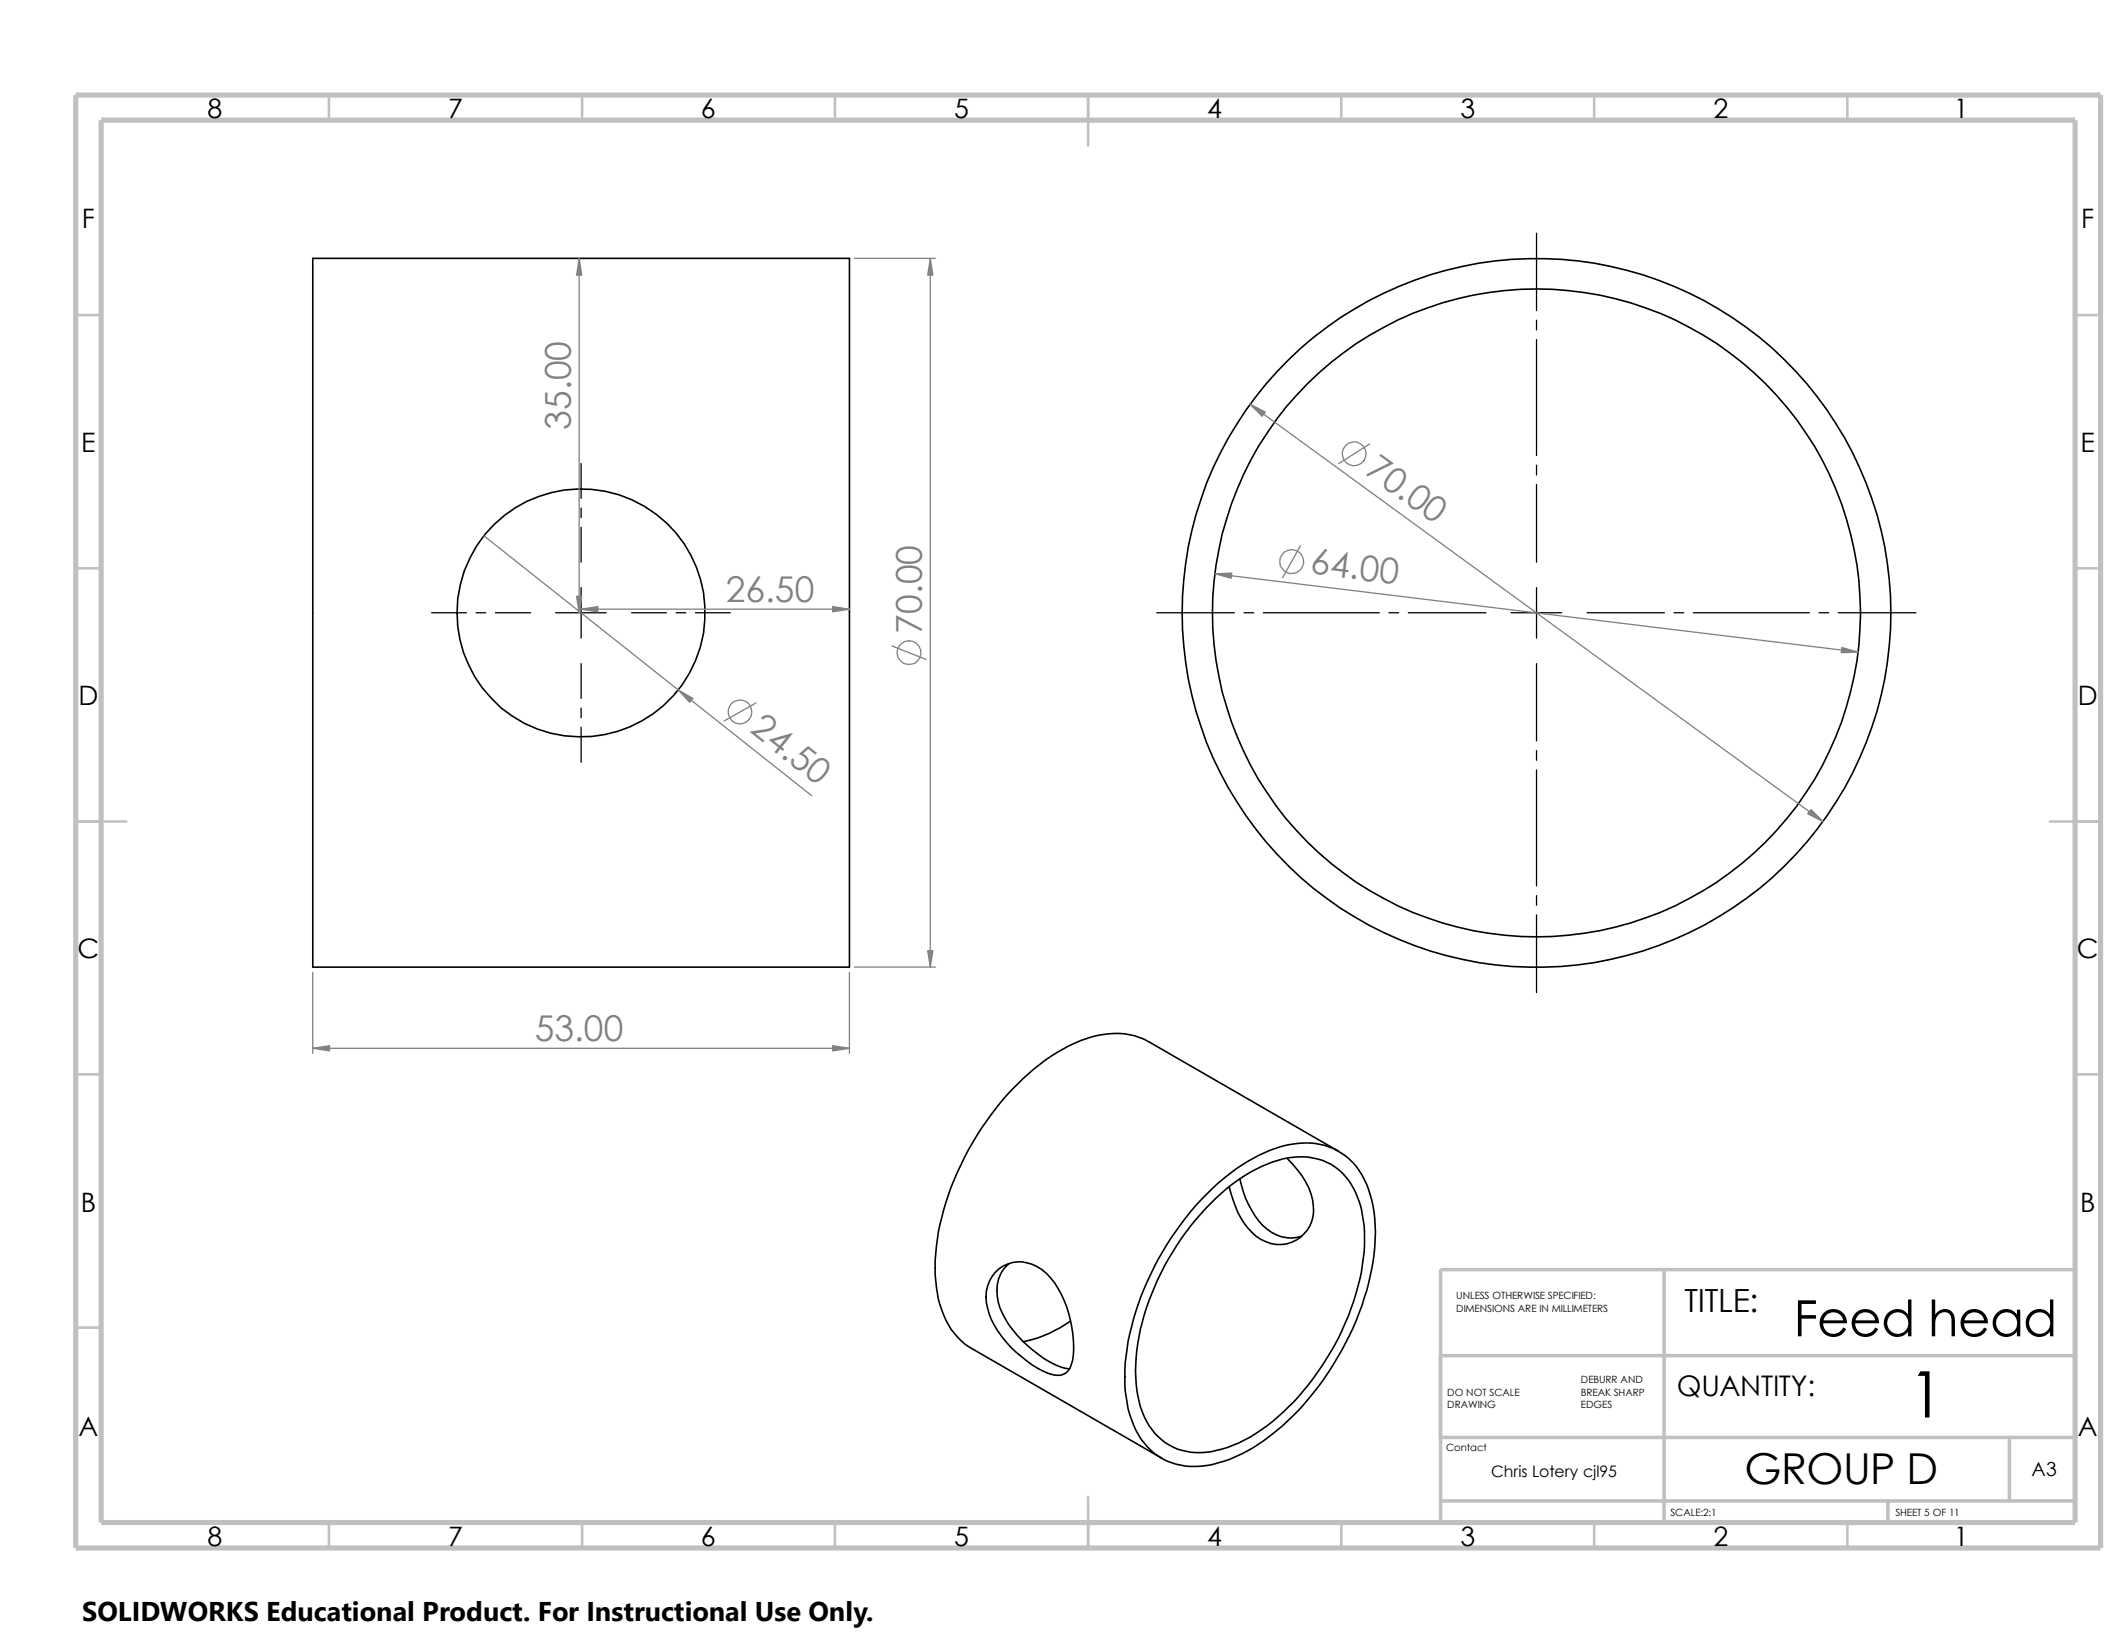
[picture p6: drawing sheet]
<svg xmlns="http://www.w3.org/2000/svg" width="279mm" height="216mm" viewBox="0 0 279 216" stroke-linecap="round" stroke-linejoin="round" font-family="sans-serif">
<g fill="none" stroke="#c0c0c0" stroke-width=".34">
<path d="M43.2 12.5v3.3M76.5 12.5v3.3M109.7 12.5v3.3M143 12.5v6.6M176.3 12.5v3.3M209.5 12.5v3.3M242.8 12.5v3.3M9.9 41.4h3.4M272.7 41.4h3.4M9.9 74.7h3.4M272.7 74.7h3.4M9.9 107.9h6.7"/>
<path d="M269.4 107.9h6.7M9.9 141.2h3.4M272.7 141.2h3.4M9.9 174.5h3.4M143 196.7v6.7M43.2 200.1v3.3M76.5 200.1v3.3M109.7 200.1v3.3M176.3 200.1v3.3M209.5 200.1v3.3M242.8 200.1v3.3"/>
</g>
<path d="M189.3 178.1h83.4M218.7 166.8v33.3M272.7 166.8h-83.4v33.3M189.3 188.9h83.4M189.3 197.2h83.4M248.1 197.2v2.9M264.1 188.8v8.4" fill="none" stroke="#c0c0c0" stroke-width=".47"/>
<path d="M9.9 12.5h266.2v190.9h-266.2zM13.3 15.8h259.4v184.3h-259.4z" fill="none" stroke="#c0c0c0" stroke-width=".68" stroke-linecap="butt"/>
<g fill="none" stroke="#000" stroke-width=".21">
<path d="M41.1 34h70.5v93.1h-70.5zM157.9 157.6a24.2 24.2 0 0 1 10.6-7 9.2 9.2 0 0 1 8.8 1.7 11.8 11.8 0 0 1 3.4 7.9 29.7 29.7 0 0 1-2.5 13.4 37.4 37.4 0 0 1-12 15.6 16.3 16.3 0 0 1-9.7 3.5 8.3 8.3 0 0 1-7.5-5.5 17.8 17.8 0 0 1-.9-10 38.4 38.4 0 0 1 9.8-19.6zM159.9 157.4a19.4 19.4 0 0 1 9.4-5.3 7.8 7.8 0 0 1 8.9 4.7 16.4 16.4 0 0 1 .8 9.5 34.6 34.6 0 0 1-12.5 21.1 16.3 16.3 0 0 1-8.6 3.5 7.7 7.7 0 0 1-7.8-5.4 19.7 19.7 0 0 1 0-11.7 35.4 35.4 0 0 1 9.8-16.4zM162.9 154.9a12.1 12.1 0 0 0 3.6 6.6 4.7 4.7 0 0 0 4.6 .9M169.2 152.2a11.2 11.2 0 0 1 3.3 5.5 4.6 4.6 0 0 1-1.9 5.1 4.6 4.6 0 0 1-5.5-.4 10.7 10.7 0 0 1-3.3-5.6l-.3-.8M175.9 151.3l-24.9-14.4a9.4 9.4 0 0 0-7.4-.7 24.2 24.2 0 0 0-10.6 7 38.2 38.2 0 0 0-9.8 19.7 18.9 18.9 0 0 0 .6 9.3 9.1 9.1 0 0 0 3.9 5l25 14.4M130.8 167.2a4.5 4.5 0 0 1 6.1-.4 11.4 11.4 0 0 1 3.8 6.7 12 12 0 0 1 .1 5.8 1.93 1.93 0 0 1-2.8 1.3 14.9 14.9 0 0 1-8-7.9 5.2 5.2 0 0 1 .8-5.5zM132.6 166.1a4.7 4.7 0 0 0-1.4 5 13.5 13.5 0 0 0 5.2 6.8 8.2 8.2 0 0 0 4.1 2M140.7 173.6a16.1 16.1 0 0 1-6.2 2.7"/>
<circle cx="76.4" cy="80.5" r="16.3"/>
<circle cx="201.9" cy="80.5" r="42.6"/>
<circle cx="201.9" cy="80.5" r="46.6"/>
</g>
<g fill="none" stroke="#000" stroke-width=".17">
<path d="M201.9 30.6v10.2M201.9 42.1v1.2M201.9 44.6v15.3M76.4 60.9v4.6M76.4 66.8v1.2M76.4 69.3v4.6M76.4 77.2v6.7M201.9 61.1v1.3M201.9 63.7v10.2M201.9 77.2v6.7M56.7 80.5h4.6M62.6 80.5h1.2"/>
<path d="M65.1 80.5h4.6M73 80.5h6.7M76.4 87.2v4.6M76.4 93v1.3M76.4 95.6v4.6M83 80.5h4.6M88.9 80.5h1.2M91.4 80.5h4.6M152 80.5h10.2M163.5 80.5h1.3M166 80.5h15.3M182.5 80.5h1.3"/>
<path d="M185.1 80.5h10.2M198.6 80.5h6.6M201.9 87.2v10.2M201.9 98.6v1.3M208.6 80.5h10.1M220 80.5h1.3M222.5 80.5h15.3M239.1 80.5h1.2M241.6 80.5h10.2M201.9 101.2v15.2M201.9 117.7v1.3M201.9 120.2v10.2"/>
</g>
<g fill="none" stroke="#808080" stroke-width=".17">
<path d="M76.1 34v46.5M112.3 34h10.6M122.3 34v93.1M164.3 53.1l75.3 54.8M180 58.3l-4.1 2.6M63.6 70.4l43.1 34.2M159.7 75.4l84.5 10.3M170.9 71.7l-2.3 4.2M76.4 80.1h35.2M99.4 92.4l-4.2 2.3M117.2 84.9l4.5 1.8M41.1 127.8v10.6"/>
<path d="M41.1 137.8h70.5M111.6 127.8v10.6M112.3 127.1h10.6"/>
<circle cx="178" cy="59.6" r="1.57"/>
<circle cx="169.8" cy="73.8" r="1.57"/>
<circle cx="97.3" cy="93.5" r="1.56"/>
<circle cx="119.5" cy="85.8" r="1.57"/>
</g>
<g fill="#808080" stroke="#808080" stroke-width=".17">
<path d="M109.4 79.7l2.2 .4-2.2 .3z"/>
<path d="M76.4 80.1l2.2-.4v.7z"/>
<path d="M89.2 90.7l1.9 1.1-.5 .5z"/>
<path d="M122.3 34l.3 2.2h-.7z"/>
<path d="M41.1 137.8l2.2-.4v.7z"/>
<path d="M109.4 137.4l2.2 .4-2.2 .3z"/>
<path d="M121.9 124.9h.7l-.3 2.2z"/>
<path d="M75.8 78.4h.7l-.4 2.1z"/>
<path d="M76.1 34l.4 2.2h-.7z"/>
<path d="M159.7 75.4l2.2-.1-.1 .7z"/>
<path d="M242.1 85.1l2.1 .6-2.2 .1z"/>
<path d="M238 106.4l1.6 1.5-2-1z"/>
<path d="M164.3 53.1l2 1-.4 .6z"/>
</g>
<path d="M10.8 209.2h104.1v6.7h-104.1z" fill="#fff"/>
<text font-size="8.4" x="250.8" y="186.3">1</text>
<text font-size="6.6" x="235.7" y="175.6">Feed head</text>
<text font-size="5.6" x="229.3" y="195">GROUP D</text>
<g font-size="4.7" fill="#808080">
<text x="75" y="56.5" transform="rotate(-90 75 56.5)">35.00</text>
<text x="179.2" y="62.1" transform="rotate(36 179.2 62.1)">70.00</text>
<text x="172.1" y="75.4" transform="rotate(7 172.1 75.4)">64.00</text>
<text x="95.4" y="79.1">26.50</text>
<text x="121.2" y="83.3" transform="rotate(-90 121.2 83.3)">70.00</text>
<text x="98.4" y="96.1" transform="rotate(38 98.4 96.1)">24.50</text>
<text x="70.3" y="136.8">53.00</text>
</g>
<text font-size="4.2" x="221.4" y="172.4">TITLE:</text>
<text font-size="3.7" x="220.4" y="183.5">QUANTITY:</text>
<text font-size="3.6" x="10.8" y="213">SOLIDWORKS Educational Product. For Instructional Use Only.</text>
<g font-size="3.5">
<text x="27.3" y="15.5">8</text>
<text x="58.9" y="15.5">7</text>
<text x="92.1" y="15.5">6</text>
<text x="125.4" y="15.5">5</text>
<text x="158.7" y="15.5">4</text>
<text x="191.9" y="15.5">3</text>
<text x="225.2" y="15.5">2</text>
<text x="256.8" y="15.5">1</text>
<text x="10.8" y="30">F</text>
<text x="273.5" y="30">F</text>
<text x="10.7" y="59.4">E</text>
<text x="273.4" y="59.4">E</text>
<text x="10.3" y="92.7">D</text>
<text x="273.1" y="92.7">D</text>
<text x="10.2" y="125.9">C</text>
<text x="273" y="125.9">C</text>
<text x="10.6" y="159.2">B</text>
<text x="273.4" y="159.2">B</text>
<text x="10.3" y="188.6">A</text>
<text x="273.1" y="188.6">A</text>
<text x="27.3" y="203.1">8</text>
<text x="58.9" y="203.1">7</text>
<text x="92.1" y="203.1">6</text>
<text x="125.4" y="203.1">5</text>
<text x="158.7" y="203.1">4</text>
<text x="191.9" y="203.1">3</text>
<text x="225.2" y="203.1">2</text>
<text x="256.8" y="203.1">1</text>
</g>
<text font-size="2.5" x="267" y="194">A3</text>
<text font-size="2.1" x="196" y="194.1">Chris Lotery cjl95</text>
<g font-size="1.3">
<text x="191.4" y="172.3">DIMENSIONS ARE IN MILLIMETERS</text>
<text x="191.4" y="170.7">UNLESS OTHERWISE SPECIFIED:</text>
<text x="190.2" y="185.1">DRAWING</text>
<text x="190.2" y="183.4">DO NOT SCALE</text>
<text x="207.8" y="185.1">EDGES</text>
<text x="207.8" y="183.4">BREAK SHARP</text>
<text x="207.8" y="181.8">DEBURR AND</text>
<text x="190.1" y="190.7">Contact</text>
<text x="219.5" y="199.2">SCALE:2:1</text>
<text x="249.1" y="199.2">SHEET 5 OF 11</text>
</g>
</svg>
